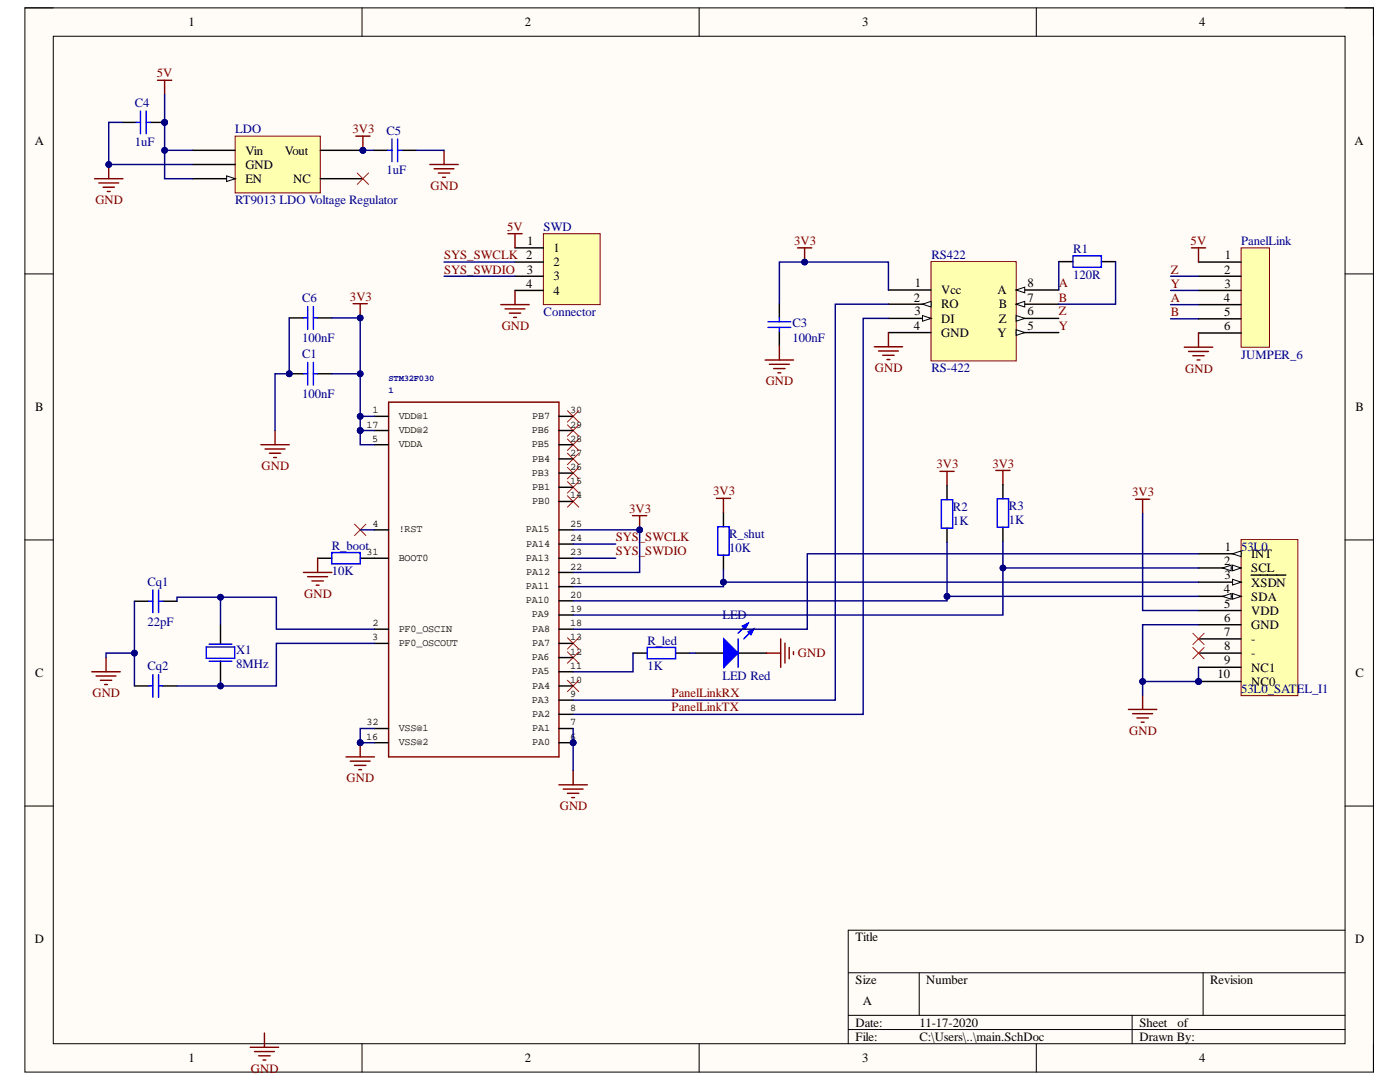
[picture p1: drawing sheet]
# Altium project vl53l0x-adapter.PrjPcb
1 sheet, 21 parts. Net scope: global (net labels, ports and power ports of the same name join across sheets).
Board file: main.PcbDoc

## Sheet main.SchDoc
size A

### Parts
1  STM32F030  [TQFP32-08]
53L0  53L0_SATEL_I1  [53L1X-SATEL-I1]
C1  100nF  [FP_0805_CAP_085]
C3  100nF  [FP_0805_CAP_085]
C4  1uF  [FP_0805_CAP_085]
C5  1uF  [FP_0805_CAP_085]
C6  100nF  [FP_0805_CAP_085]
Cq1  22pF  [FP_0805_CAP_085]
Cq2  (no value)  [FP_0805_CAP_085]
LDO  RT9013 LDO Voltage Regulator  [RT9013_SOT23]
LED  LED Red  [FP_0805_LED_RED]
PanelLink  JUMPER_6  [JUMPER_6]
R1  120R  [FP_0805_RES]
R2  1K  [FP_0805_RES]
R3  1K  [FP_0805_RES]
R_boot  10K  [FP_0805_RES]
R_led  1K  [FP_0805_RES]
R_shut  10K  [FP_0805_RES]
RS422  RS-422  [NSOIC-8]
SWD  Connector  [FP_CONN4_TUSKE_254MM]
X1  8MHz  [FP_CRYSTAL_HC49_SMD]

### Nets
3V3: 1.1(VDD@1) 1.5(VDDA) 1.17(VDD@2) 1.22(PA12) 1.25(PA15) 53L0.5(VDD) C1.2 C3.2 C5.1 C6.2 LDO.Vout R2.2 R3.2 R_shut.2 RS422.1(Vcc)
5V: C4.2 LDO.EN LDO.Vin PanelLink.1 SWD.1
GND: 1.6(PA0) 1.7(PA1) 1.16(VSS@2) 1.32(VSS@1) 53L0.6(GND) 53L0.9(NC1) 53L0.10(NC0) C1.1 C3.1 C4.1 C5.2 C6.1 Cq1.1 Cq2.1 LDO.GND LED.2(K) PanelLink.6 R_boot.1 RS422.4(GND) SWD.4
A: PanelLink.4 R1.1 RS422.8(A)
B: PanelLink.5 R1.2 RS422.7(B)
PanelLinkRX: 1.9(PA3) RS422.2(RO)
PanelLinkTX: 1.8(PA2) RS422.3(DI)
SYS_SWCLK: 1.24(PA14) SWD.2
SYS_SWDIO: 1.23(PA13) SWD.3
Y: PanelLink.3 RS422.5(Y)
Z: PanelLink.2 RS422.6(Z)
Net1_2: 1.2(PF0_OSCIN) Cq1.2 X1.2
Net1_3: 1.3(PF0_OSCOUT) Cq2.2 X1.1
Net1_11: 1.11(PA5) R_led.2
Net1_18: 1.18(PA8) 53L0.1(INT)
Net1_19: 1.19(PA9) 53L0.2(SCL) R3.1
Net1_20: 1.20(PA10) 53L0.4(SDA) R2.1
Net1_21: 1.21(PA11) 53L0.3(~{XSDN}) R_shut.1
Net1_31: 1.31(BOOT0) R_boot.2
NetLED_1: LED.1(A) R_led.1

Not connected (* = marked no-connect by the designer): 1 4(!RST)* 10(PA4)* 12(PA6)* 13(PA7)* 14(PB0)* 15(PB1)* 26(PB3)* 27(PB4)* 28(PB5)* 29(PB6)* 30(PB7)*; 53L0 7(-)* 8(-)*; LDO NC*

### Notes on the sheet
- Labels drawn without touching a wire or pin: GND
